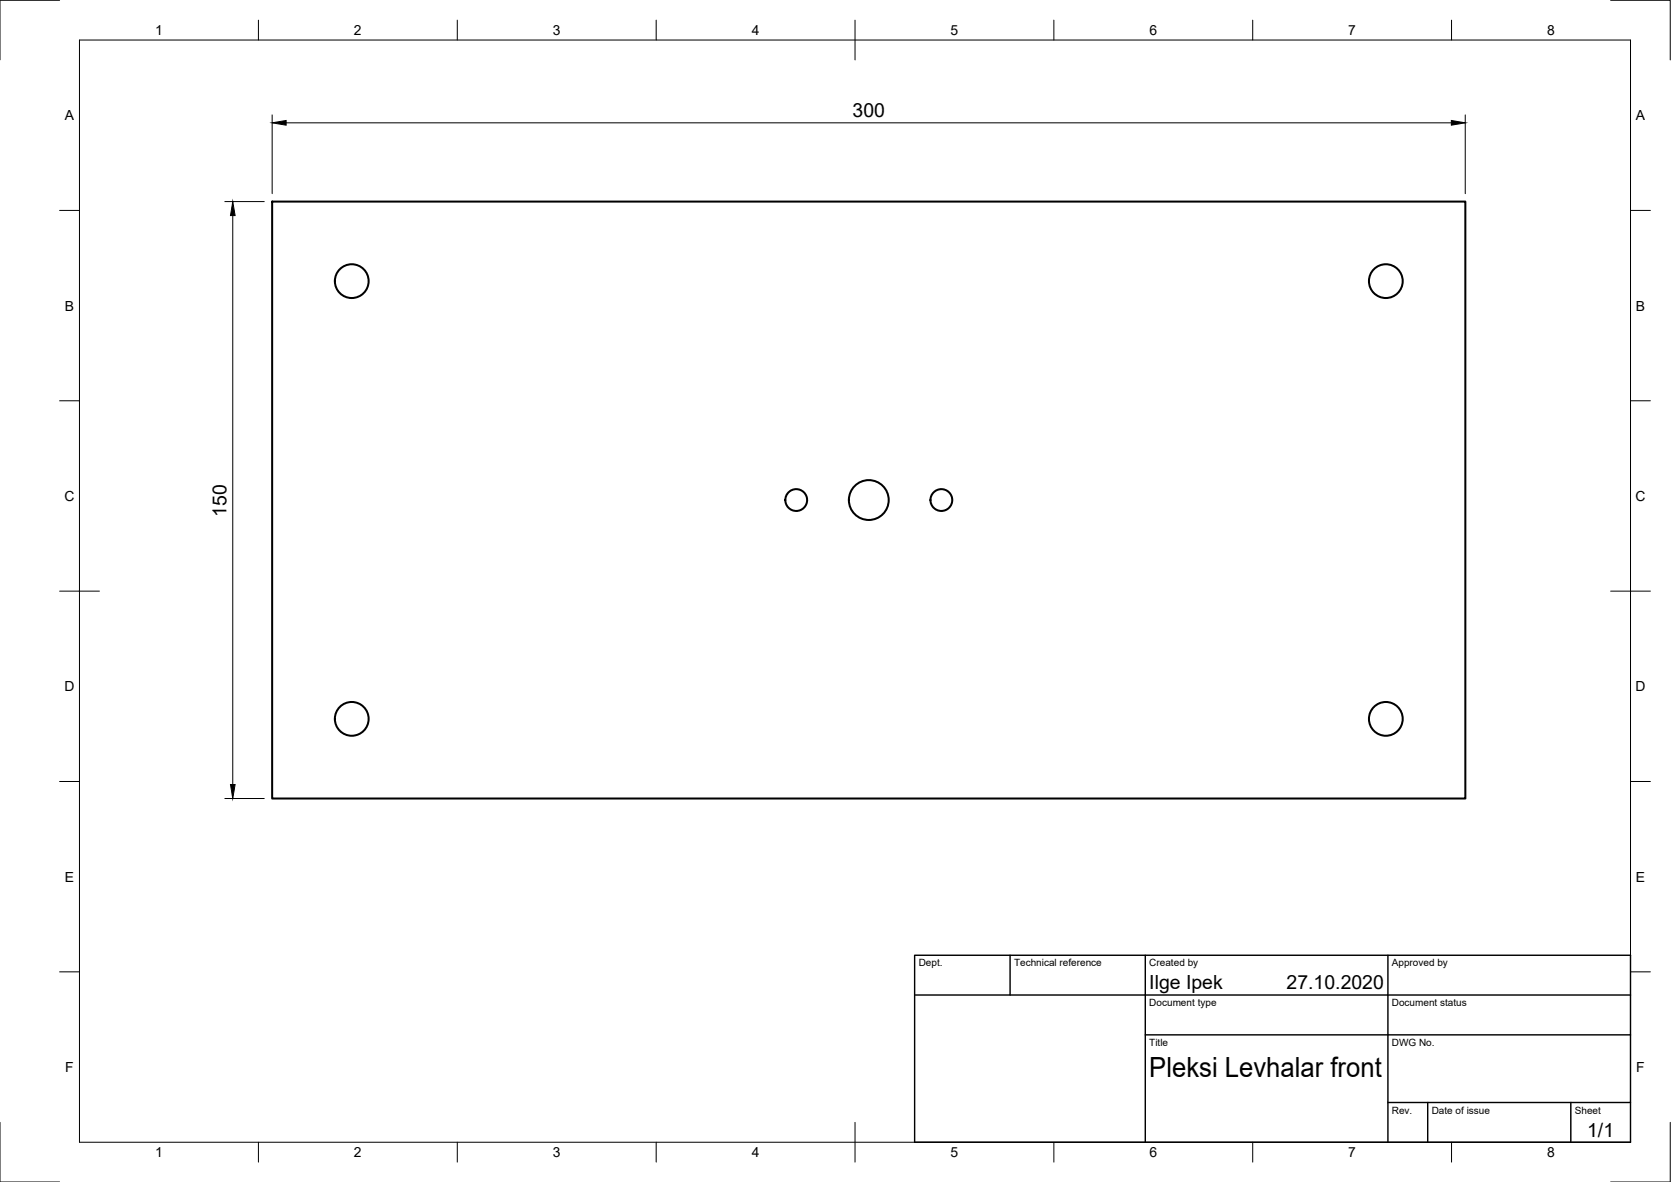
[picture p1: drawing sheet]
<svg xmlns="http://www.w3.org/2000/svg" width="420mm" height="297mm" viewBox="0 0 420 297" stroke-linecap="round" stroke-linejoin="round" font-family="sans-serif">
<!-- layer: Visible -->
<g fill="none" stroke="#000" stroke-width=".51">
<path d="M68.4 50.7h300v150h-300z"/>
<circle cx="88.4" cy="70.7" r="4.2"/>
<circle cx="348.5" cy="70.7" r="4.2"/>
<circle cx="200.2" cy="125.7" r="2.74"/>
<circle cx="218.5" cy="125.7" r="5"/>
<circle cx="236.7" cy="125.7" r="2.74"/>
<circle cx="88.4" cy="180.7" r="4.2"/>
<circle cx="348.5" cy="180.7" r="4.2"/>
</g>
<!-- layer: Border -->
<g fill="none" stroke="#000" stroke-width=".25">
<path d="M15 .1h-15v15M20 10.1h390v276.9h-390zM65 5.1v5M115 5.1v5M165 5.1v5M215 5.1v10M265 5.1v5M315 5.1v5M365 5.1v5M405 .1h15v15M15 52.9h5M410 52.9h5"/>
<path d="M15 100.7h5M410 100.7h5M15 148.6h10M405 148.6h10M15 196.4h5M410 196.4h5M15 244.2h5M410 244.2h5M0 282.1v14.9h15M65 287v5M115 287v5M165 287v5"/>
<path d="M215 282.1v9.9M265 287v5M315 287v5M365 287v5M420 282.1v14.9h-15"/>
</g>
<!-- layer: TitleBlock -->
<path d="M230 240.1h180v46.9h-180zM230 250h180M254 240.1v9.9M288 240.1v46.9M349 240.1v46.9M288 260.1h122M349 277.1h61M359 277.1v9.9M395 277.1v9.9" fill="none" stroke="#000" stroke-width=".36"/>
<!-- layer: Dimensions -->
<path d="M68.4 28.9v19.8M71.9 30.9h293M368.4 28.9v19.8M56.5 50.7h9.9M58.5 54.2v143M56.5 200.7h9.9" fill="none" stroke="#000" stroke-width=".25"/>
<path d="M68.4 30.9l3.5-.6v1.2zM364.9 30.3l3.5 .6-3.5 .6zM58.5 50.7l.6 3.5h-1.1zM58 197.2h1.1l-.6 3.5z" fill="#000" stroke="#000" stroke-width=".25"/>
<text font-size="7" x="289" y="270.6">Pleksi Levhalar front</text>
<g font-size="4.9">
<text x="214.4" y="29.3">300</text>
<text x="57" y="129.9" transform="rotate(-90 57 129.9)">150</text>
<text x="289" y="248.5">Ilge Ipek</text>
<text x="323.5" y="248.5">27.10.2020</text>
<text x="399.1" y="285.7">1/1</text>
</g>
<g font-size="3.5">
<text x="39" y="8.8">1</text>
<text x="89" y="8.8">2</text>
<text x="139" y="8.8">3</text>
<text x="189" y="8.8">4</text>
<text x="239" y="8.8">5</text>
<text x="289" y="8.8">6</text>
<text x="339" y="8.8">7</text>
<text x="389" y="8.8">8</text>
<text x="16.3" y="30.2">A</text>
<text x="411.3" y="30.2">A</text>
<text x="16.3" y="78">B</text>
<text x="411.3" y="78">B</text>
<text x="16.2" y="125.9">C</text>
<text x="411.2" y="125.9">C</text>
<text x="16.2" y="173.7">D</text>
<text x="411.2" y="173.7">D</text>
<text x="16.3" y="221.6">E</text>
<text x="411.3" y="221.6">E</text>
<text x="16.4" y="269.4">F</text>
<text x="411.4" y="269.4">F</text>
<text x="39" y="290.8">1</text>
<text x="89" y="290.8">2</text>
<text x="139" y="290.8">3</text>
<text x="189" y="290.8">4</text>
<text x="239" y="290.8">5</text>
<text x="289" y="290.8">6</text>
<text x="339" y="290.8">7</text>
<text x="389" y="290.8">8</text>
</g>
<g font-size="2.5">
<text x="231" y="242.9">Dept.</text>
<text x="255" y="242.9">Technical reference</text>
<text x="289" y="242.9">Created by</text>
<text x="350" y="242.9">Approved by</text>
<text x="289" y="252.8">Document type</text>
<text x="350" y="252.8">Document status</text>
<text x="289" y="262.9">Title</text>
<text x="350" y="262.9">DWG No.</text>
<text x="350" y="279.9">Rev.</text>
<text x="360" y="279.9">Date of issue</text>
<text x="396" y="279.9">Sheet</text>
</g>
</svg>
